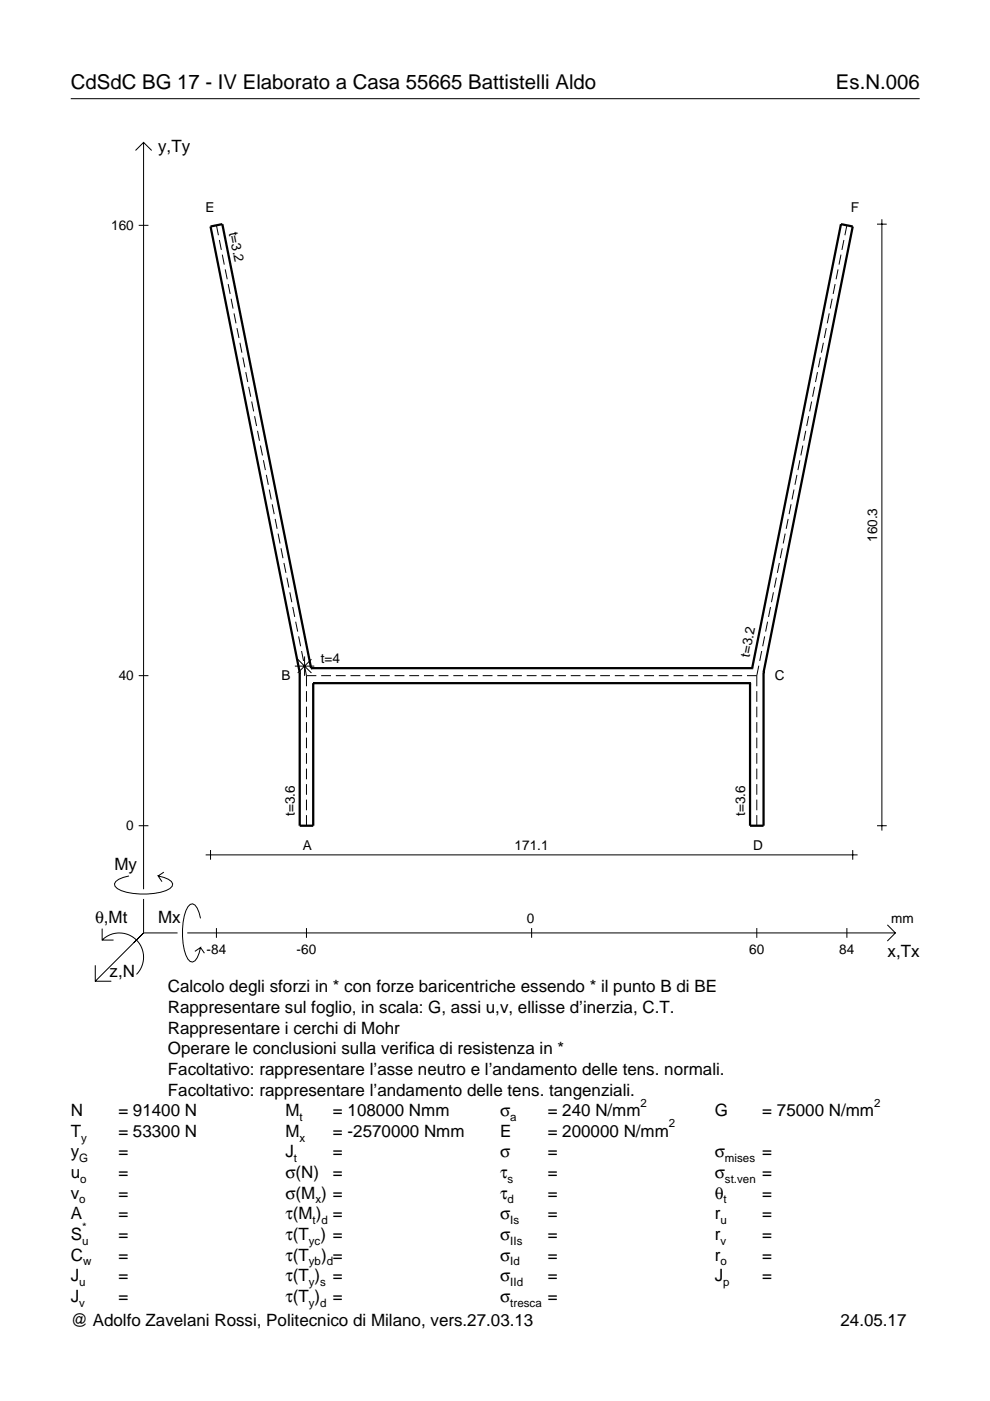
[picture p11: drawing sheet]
<svg xmlns="http://www.w3.org/2000/svg" width="210mm" height="297mm" viewBox="0 0 210 297" stroke-linecap="round" stroke-linejoin="round" font-family="sans-serif">
<g fill="none" stroke="#000" stroke-width=".21">
<path d="M15 20.9h180M28.7 31.9l1.7-1.7 1.8 1.7M30.4 30.2v158.3M29.4 47.8h2.1M45.9 47.8l.4 2.1M46.5 50.9l.4 2.1M47.1 54l.4 2.1M47.7 57.1l.5 2.1M177.7 57.1l-.4 2.1M178.3 54l-.4 2.1M178.9 50.9l-.4 2.1M179.6 47.8l-.5 2.1"/>
<path d="M185.9 47.5h2.1M187 46.5v129.6M48.4 60.2l.4 2.1M49 63.3l.4 2.1M49.6 66.4l.4 2.2M50.2 69.6l.5 2.1M50.9 72.7l.4 2.1M51.5 75.8l.4 2.1M52.1 78.9l.4 2.1M173.3 78.9l-.4 2.1M173.9 75.8l-.4 2.1M174.6 72.7l-.4 2.1"/>
<path d="M175.2 69.6l-.4 2.1M175.8 66.4l-.4 2.2M176.4 63.3l-.4 2.1M177.1 60.2l-.5 2.1M52.7 82l.5 2.1M53.4 85.1l.4 2.1M54 88.2l.4 2.1M54.6 91.3l.4 2.2M55.2 94.5l.4 2.1M55.8 97.6l.5 2.1M169.6 97.6l-.4 2.1M170.2 94.5l-.4 2.1"/>
<path d="M170.8 91.3l-.4 2.2M171.5 88.2l-.5 2.1M172.1 85.1l-.4 2.1M172.7 82l-.4 2.1M56.5 100.7l.4 2.1M57.1 103.8l.4 2.1M57.7 106.9l.4 2.1M58.3 110l.5 2.1M59 113.1l.4 2.1M59.6 116.2l.4 2.2M60.2 119.4l.4 2.1M165.2 119.4l-.4 2.1"/>
<path d="M165.9 116.2l-.5 2.2M166.5 113.1l-.4 2.1M167.1 110l-.4 2.1M167.7 106.9l-.4 2.1M168.3 103.8l-.4 2.1M169 100.7l-.5 2.1M60.8 122.5l.4 2.1M61.4 125.6l.5 2.1M62.1 128.7l.4 2.1M62.7 131.8l.4 2.1M63.1 139.8l2.9 2.9M63.3 134.9l.4 2.1"/>
<path d="M63.9 138l.5 2.1M64.6 139.2v4.1M66 139.8l-2.9 2.9M161.5 138l-.4 2.1M162.1 134.9l-.4 2.1M162.7 131.8l-.4 2.1M163.4 128.7l-.5 2.1M164 125.6l-.4 2.1M164.6 122.5l-.4 2.1M29.4 143.3h2.1M62.5 141.2h4.1M64.6 141.1l.4 2.2"/>
<path d="M65 143.3h2.1M65 143.3v2.2M65 146.5v2.3M65 149.8v2.3M65 153.1v2.3M65 156.4v2.2M65 159.7v2.2M68.1 143.3h2.1M71.2 143.3h2.1M74.3 143.3h2.1M77.4 143.3h2.1M80.5 143.3h2.1"/>
<path d="M83.7 143.3h2M86.8 143.3h2.1M89.9 143.3h2.1M93 143.3h2.1M96.1 143.3h2.1M99.2 143.3h2.1M102.3 143.3h2.1M105.4 143.3h2.1M108.6 143.3h2M111.7 143.3h2.1M114.8 143.3h2.1M117.9 143.3h2.1"/>
<path d="M121 143.3h2.1M124.1 143.3h2.1M127.2 143.3h2.1M130.4 143.3h2M133.5 143.3h2.1M136.6 143.3h2.1M139.7 143.3h2.1M142.8 143.3h2.1M145.9 143.3h2.1M149 143.3h2.1M152.1 143.3h2.1M155.3 143.3h2"/>
<path d="M158.4 143.3h2.1M160.5 143.3v2.2M160.5 146.5v2.3M160.5 149.8v2.3M160.5 153.1v2.3M160.5 156.4v2.2M160.5 159.7v2.2M160.9 141.1l-.4 2.2M29.4 175.1h2.1M65 163v2.2M65 166.3v2.2M65 169.5v2.3"/>
<path d="M65 172.8v2.3M160.5 163v2.2M160.5 166.3v2.2M160.5 169.5v2.3M160.5 172.8v2.3M185.9 175.1h2.1M21.7 199.3a5.1 5.1 0 0 1 7.2 0 5.1 5.1 0 0 1 0 7.3M21.7 196.9v2.4h2.4M27.3 185.7a3.6 3.6 0 0 0-3 1.7l.1 .5a5.6 5.6 0 0 0 3.8 1.5 13.4 13.4 0 0 0 7.8-1l.5-.5 .1-.5a3.6 3.6 0 0 0-3.1-1.7l.8 1.2M30.4 190.6v7.2M30.4 197.8l-10.2 10.2M30.4 197.8h7.2"/>
<path d="M34.7 184.9l-1.2 .8M39.7 197.8h150.1M42.5 194.7a3.6 3.6 0 0 0-1.7-3.1l-.5 .2a5.7 5.7 0 0 0-1.5 3.7 13.3 13.3 0 0 0 1 7.9l.5 .5 .5 .1a3.6 3.6 0 0 0 1.7-3.1l-1.2 .8M43.6 181.3h138.2M44.6 180.2v2.1M45.9 196.8v2M65 196.8v2M112.7 196.8v2M160.5 196.8v2M179.6 196.8v2M180.8 180.2v2.1M188.1 196.1l1.7 1.7-1.7 1.7"/>
<path d="M20.2 204.7v3.3h3.4M42.5 200.9l.8 1.2"/>
</g>
<path d="M63.5 142.6h.1M63.5 142.6v32.5h2.9v-30.3M66 141.7h.1M66 141.7h93.5M66 141.7l-18.9-94.2-2.5 .5 18.9 94.6M66.4 144.8h.1M66.4 144.8h92.6M159 144.8h.1M159.5 141.7h.1M159.5 141.7l18.8-94.2 2.5 .5-18.9 94.6M161.9 142.6h.1M161.9 142.6v32.5h-2.9v-30.3" fill="none" stroke="#000" stroke-width=".48"/>
<g font-size="4.3">
<text x="15" y="18.9">CdSdC BG 17 - IV Elaborato a Casa 55665 Battistelli Aldo</text>
<text x="177.2" y="18.9">Es.N.006</text>
</g>
<g font-size="3.6">
<text x="33.5" y="32.3">y,Ty</text>
<text x="24.3" y="184.4">My</text>
<text x="20.1" y="195.7">θ,Mt</text>
<text x="33.5" y="195.7">Mx</text>
<text x="188.2" y="203">x,Tx</text>
<text x="23.2" y="207.1">z,N</text>
<text x="35.6" y="210.4">Calcolo degli sforzi in * con forze baricentriche essendo * il punto B di BE</text>
<text x="35.6" y="214.8">Rappresentare sul foglio, in scala: G, assi u,v, ellisse d’inerzia, C.T.</text>
<text x="35.6" y="219.2">Rappresentare i cerchi di Mohr</text>
<text x="35.6" y="223.5">Operare le conclusioni sulla verifica di resistenza in *</text>
<text x="35.6" y="227.9">Facoltativo: rappresentare l’asse neutro e l’andamento delle tens. normali.</text>
<text x="35.6" y="232.3">Facoltativo: rappresentare l’andamento delle tens. tangenziali.</text>
<text x="15" y="236.7">N</text>
<text x="25.1" y="236.7">= 91400 N</text>
<text x="60.5" y="236.7">M</text>
<text x="70.6" y="236.7">= 108000 Nmm</text>
<text x="106" y="236.7">σ</text>
<text x="116.1" y="236.7">= 240 N/mm</text>
<text x="151.5" y="236.7">G</text>
<text x="161.6" y="236.7">= 75000 N/mm</text>
<text x="15" y="245.4">y</text>
<text x="15" y="241">T</text>
<text x="25.1" y="241">= 53300 N</text>
<text x="25.1" y="245.4">=</text>
<text x="60.5" y="245.4">J</text>
<text x="60.5" y="241">M</text>
<text x="70.6" y="241">= -2570000 Nmm</text>
<text x="70.6" y="245.4">=</text>
<text x="106" y="241">E</text>
<text x="106" y="245.4">σ</text>
<text x="116.1" y="245.4">=</text>
<text x="116.1" y="241">= 200000 N/mm</text>
<text x="151.5" y="245.4">σ</text>
<text x="161.6" y="245.4">=</text>
<text x="15" y="249.8">u</text>
<text x="25.1" y="249.8">=</text>
<text x="60.5" y="249.8">σ(N)</text>
<text x="70.6" y="249.8">=</text>
<text x="106" y="249.8">τ</text>
<text x="116.1" y="249.8">=</text>
<text x="151.5" y="249.8">σ</text>
<text x="161.6" y="249.8">=</text>
<text x="15" y="254.2">v</text>
<text x="25.1" y="254.2">=</text>
<text x="60.5" y="254.2">σ(M ) =</text>
<text x="106" y="254.2">τ</text>
<text x="116.1" y="254.2">=</text>
<text x="151.5" y="254.2">θ</text>
<text x="161.6" y="254.2">=</text>
<text x="15" y="258.5">A</text>
<text x="15" y="262.9">S</text>
<text x="25.1" y="262.9">=</text>
<text x="25.1" y="258.5">=</text>
<text x="60.5" y="258.5">τ(M ) =</text>
<text x="60.5" y="262.9">τ(T ) =</text>
<text x="106" y="258.5">σ</text>
<text x="106" y="262.9">σ</text>
<text x="116.1" y="258.5">=</text>
<text x="116.1" y="262.9">=</text>
<text x="151.5" y="258.5">r</text>
<text x="151.5" y="262.9">r</text>
<text x="161.6" y="258.5">=</text>
<text x="161.6" y="262.9">=</text>
<text x="15" y="267.3">C</text>
<text x="25.1" y="267.3">=</text>
<text x="60.5" y="267.3">τ(T</text>
<text x="68.1" y="267.3">) =</text>
<text x="106" y="267.3">σ</text>
<text x="116.1" y="267.3">=</text>
<text x="151.5" y="267.3">r</text>
<text x="161.6" y="267.3">=</text>
<text x="15" y="271.7">J</text>
<text x="25.1" y="271.7">=</text>
<text x="60.5" y="271.7">τ(T )</text>
<text x="70.6" y="271.7">=</text>
<text x="106" y="271.7">σ</text>
<text x="116.1" y="271.7">=</text>
<text x="151.5" y="271.7">J</text>
<text x="161.6" y="271.7">=</text>
<text x="15" y="281.2">@ Adolfo Zavelani Rossi, Politecnico di Milano, vers.27.03.13</text>
<text x="15" y="276">J</text>
<text x="25.1" y="276">=</text>
<text x="60.5" y="276">τ(T )</text>
<text x="70.6" y="276">=</text>
<text x="106" y="276">σ</text>
<text x="116.1" y="276">=</text>
<text x="178.2" y="281.2">24.05.17</text>
</g>
<g font-size="2.9">
<text x="43.6" y="44.9">E</text>
<text x="180.4" y="44.9">F</text>
<text x="23.6" y="48.8">160</text>
<text x="48.5" y="49.3" transform="rotate(79 48.5 49.3)">t=3.2</text>
<text x="185.9" y="114.9" transform="rotate(-90 185.9 114.9)">160.3</text>
<text x="68" y="140.6">t=4</text>
<text x="158.9" y="139.4" transform="rotate(-79 158.9 139.4)">t=3.2</text>
<text x="25.2" y="144.3">40</text>
<text x="59.7" y="144.2">B</text>
<text x="164.3" y="144.2">C</text>
<text x="62.5" y="173" transform="rotate(-90 62.5 173)">t=3.6</text>
<text x="158" y="173" transform="rotate(-90 158 173)">t=3.6</text>
<text x="26.8" y="176.1">0</text>
<text x="64.2" y="180.3">A</text>
<text x="109.1" y="180.2">171.1</text>
<text x="159.7" y="180.3">D</text>
<text x="111.7" y="195.7">0</text>
<text x="189" y="195.7">mm</text>
<text x="43.8" y="202.2">-84</text>
<text x="62.9" y="202.2">-60</text>
<text x="158.9" y="202.2">60</text>
<text x="178" y="202.2">84</text>
</g>
<g font-size="2.4">
<text x="63.5" y="237.7">t</text>
<text x="108.2" y="237.7">a</text>
<text x="135.8" y="234.7">2</text>
<text x="141.8" y="239">2</text>
<text x="185.3" y="234.7">2</text>
<text x="17.2" y="242">y</text>
<text x="63.5" y="242">x</text>
<text x="16.8" y="246.4">G</text>
<text x="17" y="250.8">o</text>
<text x="62.3" y="246.4">t</text>
<text x="107.6" y="250.8">s</text>
<text x="153.7" y="246.4">mises</text>
<text x="153.7" y="250.8">st.ven</text>
<text x="16.8" y="255.2">o</text>
<text x="66.9" y="255.2">x</text>
<text x="107.6" y="255.2">d</text>
<text x="153.4" y="255.2">t</text>
<text x="17.4" y="263.9">u</text>
<text x="17.4" y="260.9">*</text>
<text x="65.5" y="263.9">yc</text>
<text x="66.3" y="259.5">t d</text>
<text x="108.2" y="259.5">Is</text>
<text x="108.2" y="263.9">IIs</text>
<text x="152.7" y="259.5">u</text>
<text x="152.7" y="263.9">v</text>
<text x="17.6" y="268.3">w</text>
<text x="65.5" y="268.3">yb d</text>
<text x="108.2" y="268.3">Id</text>
<text x="152.7" y="268.3">o</text>
<text x="16.8" y="272.7">u</text>
<text x="65.5" y="272.7">y s</text>
<text x="108.2" y="272.7">IId</text>
<text x="153.3" y="272.7">p</text>
<text x="16.8" y="277">v</text>
<text x="65.5" y="277">y d</text>
<text x="108.2" y="277">tresca</text>
</g>
</svg>
